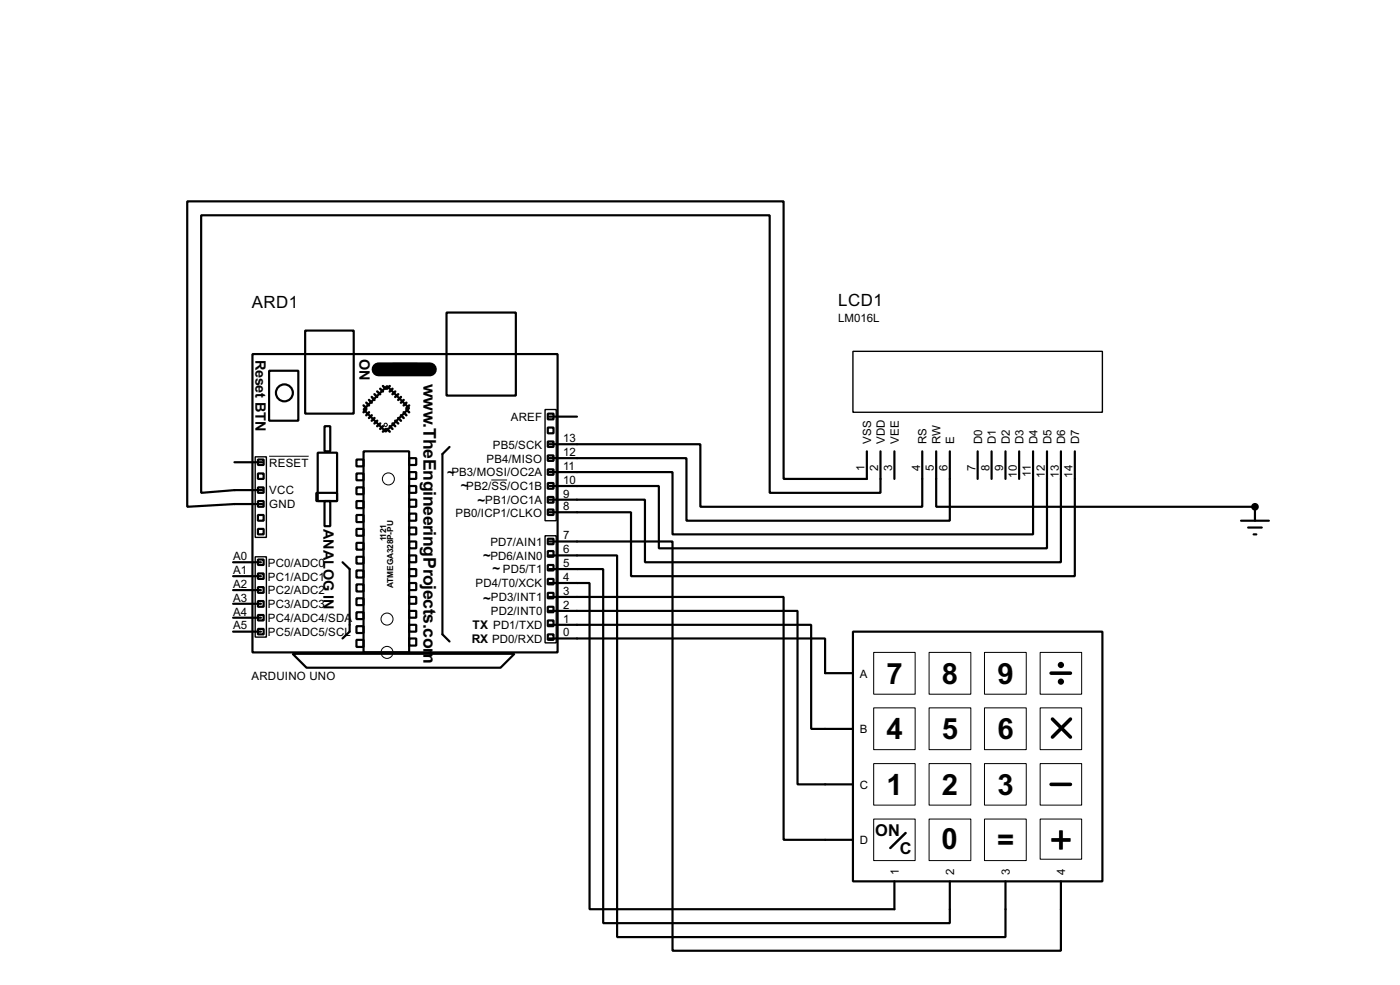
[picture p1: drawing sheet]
<svg xmlns="http://www.w3.org/2000/svg" width="256mm" height="180mm" viewBox="0 0 256 180" stroke-linecap="round" stroke-linejoin="round" font-family="sans-serif">
<g fill="none" stroke="#000" stroke-width=".4">
<path d="M81.8 57.2h12.7v15.2h-12.7zM46.3 64.8h55.9v54.6h-55.9zM49.3 67.9h5.4v9.1h-5.4zM55.9 60.5h8.9v15.2h-8.9zM59.5 78h1v4.6h-1zM70.9 70.7l4.1 4-4.3 4.3-4.1-4zM71.9 66.6h4.6v2h-4.6zM100.4 75.7h1v1.1h-1zM100.4 78.3h1v1h-1zM100.6 76.3h5.1M43 84.6h5.1M47.3 86.7h1v1h-1z"/>
<path d="M47.3 91.7h1v1.1h-1zM47.3 96.8h1v1h-1zM47.3 94.3h1v1h-1zM47.3 89.2h1v1h-1zM47.3 84.1h1v1h-1zM58 90.2h3.8v1.5h-3.8zM58.2 82.9h3.6v8.8h-3.6zM59.5 91.7h1v4.6h-1zM65.3 84.1h1.3v1.3h-1.3zM65.3 86.7h1.3v1.2h-1.3zM65.3 89.2h1.3v1.3h-1.3zM65.3 91.7h1.3v1.3h-1.3z"/>
<path d="M65.3 94.3h1.3v1.3h-1.3zM65.3 96.8h1.3v1.3h-1.3zM65.3 99.4h1.3v1.2h-1.3zM66.6 82.6h8.4v36.8h-8.4zM75 83.9h1.3v1.2h-1.3zM75 86.4h1.3v1.3h-1.3zM75 89h1.3v1.2h-1.3zM75 91.5h1.3v1.3h-1.3zM75 94h1.3v1.3h-1.3zM75 96.6h1.3v1.2h-1.3zM75 99.1h1.3v1.3h-1.3zM82.4 81.8l-1.3 1.3v33l1.3 1.3"/>
<path d="M100.4 80.8h1v1h-1zM100.4 83.4h1v1h-1zM100.4 85.9h1v1h-1zM100.4 88.4h1v1.1h-1zM100.4 91h1v1h-1zM100.4 93.3h1v1h-1zM100.4 98.6h1v1h-1zM100.6 81.3h27.7v11.5h40.7v-10.2M100.6 99.1h22.6v74.9h71.2v-12.7M158.8 82.6v5.1h-15.2v-50.8h-109.3v55.9l8.7-.5h5.1M161.3 82.6v7.6h-20.3v-50.8h-104.1v50.8l6.1-.5h5.1M163.9 82.6v5.1"/>
<path d="M171.5 82.6v10.2h58.4v2.5M174 82.6v12.7h-48.2v-11.4h-25.2M179.1 82.6v5.1M181.7 82.6v5.1M184.2 82.6v5.1M186.7 82.6v5.1M189.3 82.6v15.2h-66.1v-11.4h-22.6M191.8 82.6v17.8h-71.1v-11.4h-20.1M194.4 82.6v20.3h-76.2v-11.4h-17.6M196.9 82.6v22.9h-81.3v-11.7h-15M227.4 95.3h5.1M228.7 96.6h2.5"/>
<path d="M229.7 97.8h.5M42.7 115.6h5.1M42.7 113.1h5.1M42.7 110.5h5.1M42.7 108h5.1M42.7 105.5h5.1M42.7 102.9h5.1M47.3 102.4h1v1h-1zM47.3 105h1v1h-1zM47.3 107.5h1v1h-1zM47.3 110h1v1.1h-1zM47.3 112.6h1v1h-1z"/>
<path d="M47.3 115.1h1v1h-1zM53.6 119.7h40.7l-2.6 2.5h-35.5zM62.8 102.9l1.3 1.3v11.4l-1.3 1.3M65.3 101.9h1.3v1.3h-1.3zM65.3 104.4h1.3v1.3h-1.3zM65.3 107h1.3v1.3h-1.3zM65.3 109.5h1.3v1.3h-1.3zM65.3 112.1h1.3v1.2h-1.3zM65.3 114.6h1.3v1.3h-1.3zM65.3 117.1h1.3v1.3h-1.3zM75 101.7h1.3v1.2h-1.3zM75 104.2h1.3v1.3h-1.3z"/>
<path d="M75 106.7h1.3v1.3h-1.3zM75 109.3h1.3v1.2h-1.3zM75 111.8h1.3v1.3h-1.3zM75 114.4h1.3v1.2h-1.3zM75 116.9h1.3v1.3h-1.3zM100.4 100.9h1v1h-1zM100.4 103.4h1v1h-1zM100.4 106h1v1h-1zM100.4 108.5h1v1h-1zM100.4 111.1h1v1h-1zM100.4 113.6h1v1h-1zM100.4 116.1h1v1h-1z"/>
<path d="M100.6 116.9h50.6v6.3h5.1M100.6 114.4h48v19h7.7M100.6 111.8h45.5v31.8h10.2M100.6 109.3h43v44.4h12.7M100.6 106.7h7.4v59.7h55.9v-5.1M100.6 104.2h9.9v64.8h63.5v-7.7M100.6 101.7h12.5v69.8h71.1v-10.2M156.3 115.6h45.7v45.7h-45.7z"/>
<circle cx="52.1" cy="71.9" r="1.55"/>
</g>
<circle cx="229.9" cy="92.8" r=".2" fill="#000"/>
<path d="M69.4 67.6h9.4" fill="none" stroke="#000" stroke-width="2.6"/>
<g fill="none" stroke="#000" stroke-width=".45">
<path d="M66.6 74.2l.5 .5M67.1 73.7l.5 .5M67.1 75l-.5 .5M67.6 73.2l.5 .5M67.6 75.5l-.5 .5M68.1 72.7l.5 .5M68.1 76l-.5 .5M68.6 72.2l.5 .5M68.6 76.5l-.5 .5M69.1 71.7l.6 .5M69.1 77l-.5 .5M69.7 71.2l.5 .5"/>
<path d="M69.7 77.5l-.6 .5M70.2 70.7l.5 .5M70.2 78l-.5 .5M70.7 78.5l-.5 .5M70.9 78.5l.5 .5M71.4 78l.5 .5M71.4 70.7l-.5 .5M71.9 77.5l.5 .5M71.9 71.2l-.5 .5M72.4 77l.6 .5M72.4 71.7l-.5 .5M73 76.5l.5 .5"/>
<path d="M73 72.2l-.6 .5M73.5 76l.5 .5M73.5 72.7l-.5 .5M74 75.5l.5 .5M74 73.2l-.5 .5M74.5 75l.5 .5M74.5 73.7l-.5 .5M75 74.2l-.5 .5M165.9 152.5l-2.8 2.7"/>
</g>
<g fill="none" stroke="#000" stroke-width=".18">
<path d="M49.3 83.5h7.3M90 87.9h2.9M160.1 119.4h7.6v7.7h-7.6zM170.2 119.4h7.7v7.7h-7.7zM180.4 119.4h7.6v7.7h-7.6zM190.6 119.4h7.6v7.7h-7.6zM160.1 129.6h7.6v7.6h-7.6zM160.1 139.8h7.6v7.6h-7.6zM170.2 129.6h7.7v7.6h-7.7zM170.2 139.8h7.7v7.6h-7.7zM180.4 129.6h7.6v7.6h-7.6zM180.4 139.8h7.6v7.6h-7.6z"/>
<path d="M190.6 129.6h7.6v7.6h-7.6zM190.6 139.8h7.6v7.6h-7.6zM160.1 149.9h7.6v7.6h-7.6zM170.2 149.9h7.7v7.6h-7.7zM180.4 149.9h7.6v7.6h-7.6zM190.6 149.9h7.6v7.4h-7.6z"/>
<circle cx="70.6" cy="77.8" r=".3"/>
<circle cx="71.1" cy="87.7" r="1.1"/>
<circle cx="70.9" cy="113.3" r="1.1"/>
<circle cx="70.9" cy="119.4" r="1.1"/>
</g>
<path d="M99.9 75h2v20.3h-2zM156.3 64.3h45.7v11.2h-45.7zM46.8 83.6h2v14.8h-2zM99.9 98.1h2v19.6h-2zM46.8 101.9h2v14.7h-2z" fill="none" stroke="#000" stroke-width=".25"/>
<circle cx="229.9" cy="92.8" r=".5" fill="#000" stroke="#000" stroke-width=".4"/>
<g fill="none" stroke="#000" stroke-width=".65">
<path d="M192.6 123.2h3.5M192.8 131.6l3.3 3.3M196.1 131.6l-3.3 3.3M192.6 143.6h3.5"/>
<circle cx="194.4" cy="124.8" r=".25"/>
<circle cx="194.4" cy="121.7" r=".25"/>
</g>
<text font-size="8.2" x="192.3" y="156.3">+</text>
<g font-size="6">
<text x="162.4" y="125.1">7</text>
<text x="172.6" y="125.1">8</text>
<text x="182.7" y="125.1">9</text>
<text x="162.4" y="135.3">4</text>
<text x="172.6" y="135.3">5</text>
<text x="182.7" y="135.3">6</text>
<text x="162.4" y="145.5">1</text>
<text x="172.6" y="145.5">2</text>
<text x="182.7" y="145.5">3</text>
<text x="172.5" y="155.3">0</text>
<text x="182.7" y="155.6">=</text>
</g>
<g font-size="3.6">
<text x="77.6" y="70.2" transform="rotate(90 77.6 70.2)">w</text>
<text x="77.6" y="77.5" transform="rotate(90 77.6 77.5)">.TheEngineeringProjects.com</text>
</g>
<g font-size="3.5">
<text x="46.1" y="56.4">ARD1</text>
<text x="153.6" y="56.1">LCD1</text>
</g>
<g font-size="3.4">
<text x="160.4" y="153">ON</text>
<text x="164.9" y="156.3">C</text>
</g>
<g font-size="3">
<text x="46.8" y="65.8" transform="rotate(90 46.8 65.8)">Reset BTN</text>
<text x="65.9" y="65.6" transform="rotate(90 65.9 65.6)">ON</text>
<text x="59.3" y="96.8" transform="rotate(90 59.3 96.8)">ANALOG IN</text>
</g>
<g font-size="2.7">
<text x="81.9" y="87.3">~</text>
<text x="84.4" y="89.7">~</text>
<text x="87.5" y="92.4">~</text>
<text x="88.5" y="102.6">~</text>
<text x="90.3" y="104.8">~</text>
<text x="88.5" y="110.4">~</text>
</g>
<g font-size="2.5">
<text x="86.4" y="117.7">RX PD0/RXD</text>
<text x="86.5" y="115.2">TX PD1/TXD</text>
</g>
<g font-size="2.4">
<text x="153.5" y="59">LM016L</text>
<text x="93.6" y="77.1">AREF</text>
<text x="90.3" y="82.1">PB5/SCK</text>
<text x="103.2" y="83.5">12</text>
<text x="103.2" y="80.9">13</text>
<text x="159.6" y="81.3" transform="rotate(-90 159.6 81.3)">VSS</text>
<text x="162.1" y="81.3" transform="rotate(-90 162.1 81.3)">VDD</text>
<text x="164.7" y="81.3" transform="rotate(-90 164.7 81.3)">VEE</text>
<text x="169.8" y="81.3" transform="rotate(-90 169.8 81.3)">RS</text>
<text x="172.3" y="81.3" transform="rotate(-90 172.3 81.3)">RW</text>
<text x="174.8" y="81.3" transform="rotate(-90 174.8 81.3)">E</text>
<text x="179.9" y="81.3" transform="rotate(-90 179.9 81.3)">D0</text>
<text x="182.5" y="81.3" transform="rotate(-90 182.5 81.3)">D1</text>
<text x="185" y="81.3" transform="rotate(-90 185 81.3)">D2</text>
<text x="187.5" y="81.3" transform="rotate(-90 187.5 81.3)">D3</text>
<text x="190.1" y="81.3" transform="rotate(-90 190.1 81.3)">D4</text>
<text x="192.6" y="81.3" transform="rotate(-90 192.6 81.3)">D5</text>
<text x="195.2" y="81.3" transform="rotate(-90 195.2 81.3)">D6</text>
<text x="197.7" y="81.3" transform="rotate(-90 197.7 81.3)">D7</text>
<text x="49.3" y="85.4">RESET</text>
<text x="82.7" y="87.2">PB3/MOSI/OC2A</text>
<text x="85.4" y="89.8">PB2/SS/OC1B</text>
<text x="89.1" y="84.7">PB4/MISO</text>
<text x="103.2" y="88.5">10</text>
<text x="103.2" y="86">11</text>
<text x="158.4" y="86.3" transform="rotate(-90 158.4 86.3)">1</text>
<text x="160.9" y="86.3" transform="rotate(-90 160.9 86.3)">2</text>
<text x="163.5" y="86.3" transform="rotate(-90 163.5 86.3)">3</text>
<text x="168.6" y="86.3" transform="rotate(-90 168.6 86.3)">4</text>
<text x="171.1" y="86.3" transform="rotate(-90 171.1 86.3)">5</text>
<text x="173.6" y="86.3" transform="rotate(-90 173.6 86.3)">6</text>
<text x="178.7" y="86.3" transform="rotate(-90 178.7 86.3)">7</text>
<text x="181.3" y="86.3" transform="rotate(-90 181.3 86.3)">8</text>
<text x="183.8" y="86.3" transform="rotate(-90 183.8 86.3)">9</text>
<text x="186.3" y="87.4" transform="rotate(-90 186.3 87.4)">10</text>
<text x="188.9" y="87.2" transform="rotate(-90 188.9 87.2)">11</text>
<text x="191.4" y="87.4" transform="rotate(-90 191.4 87.4)">12</text>
<text x="194" y="87.4" transform="rotate(-90 194 87.4)">13</text>
<text x="196.5" y="87.4" transform="rotate(-90 196.5 87.4)">14</text>
<text x="49.3" y="90.5">VCC</text>
<text x="49.3" y="93.1">GND</text>
<text x="83.4" y="94.5">PB0/ICP1/CLKO</text>
<text x="88.9" y="92.3">PB1/OC1A</text>
<text x="103.2" y="93.4">8</text>
<text x="103.2" y="91.1">9</text>
<text x="89.8" y="99.9">PD7/AIN1</text>
<text x="103.2" y="101.2">6</text>
<text x="103.2" y="98.7">7</text>
<text x="42.7" y="107.6">A2</text>
<text x="42.7" y="105.1">A1</text>
<text x="42.7" y="102.5">A0</text>
<text x="49.1" y="106.3">PC1/ADC1</text>
<text x="49.1" y="103.7">PC0/ADC0</text>
<text x="87.1" y="107.5">PD4/T0/XCK</text>
<text x="89.8" y="102.5">PD6/AIN0</text>
<text x="92.1" y="105">PD5/T1</text>
<text x="103.2" y="106.3">4</text>
<text x="103.2" y="103.8">5</text>
<text x="42.7" y="112.7">A4</text>
<text x="42.7" y="110.1">A3</text>
<text x="49.1" y="113.9">PC4/ADC4/SDA</text>
<text x="49.1" y="111.3">PC3/ADC3</text>
<text x="49.1" y="108.8">PC2/ADC2</text>
<text x="89.9" y="112.6">PD2/INT0</text>
<text x="89.9" y="110.1">PD3/INT1</text>
<text x="103.2" y="114">1</text>
<text x="103.2" y="111.4">2</text>
<text x="103.2" y="108.9">3</text>
<text x="42.7" y="115.2">A5</text>
<text x="49.1" y="116.4">PC5/ADC5/SCL</text>
<text x="103.2" y="116.5">0</text>
<text x="46.1" y="124.4">ARDUINO UNO</text>
<text x="157.5" y="124">A</text>
<text x="157.5" y="134.2">B</text>
<text x="157.5" y="144.4">C</text>
<text x="157.5" y="154.5">D</text>
<text x="164.7" y="160.1" transform="rotate(-90 164.7 160.1)">1</text>
<text x="174.8" y="160.1" transform="rotate(-90 174.8 160.1)">2</text>
<text x="185" y="160.1" transform="rotate(-90 185 160.1)">3</text>
<text x="195.2" y="160.1" transform="rotate(-90 195.2 160.1)">4</text>
</g>
<g font-size="1.7">
<text x="70.7" y="99.1" transform="rotate(-90 70.7 99.1)">1121</text>
<text x="72" y="107.6" transform="rotate(-90 72 107.6)">ATMEGA328P-PU</text>
</g>
</svg>
